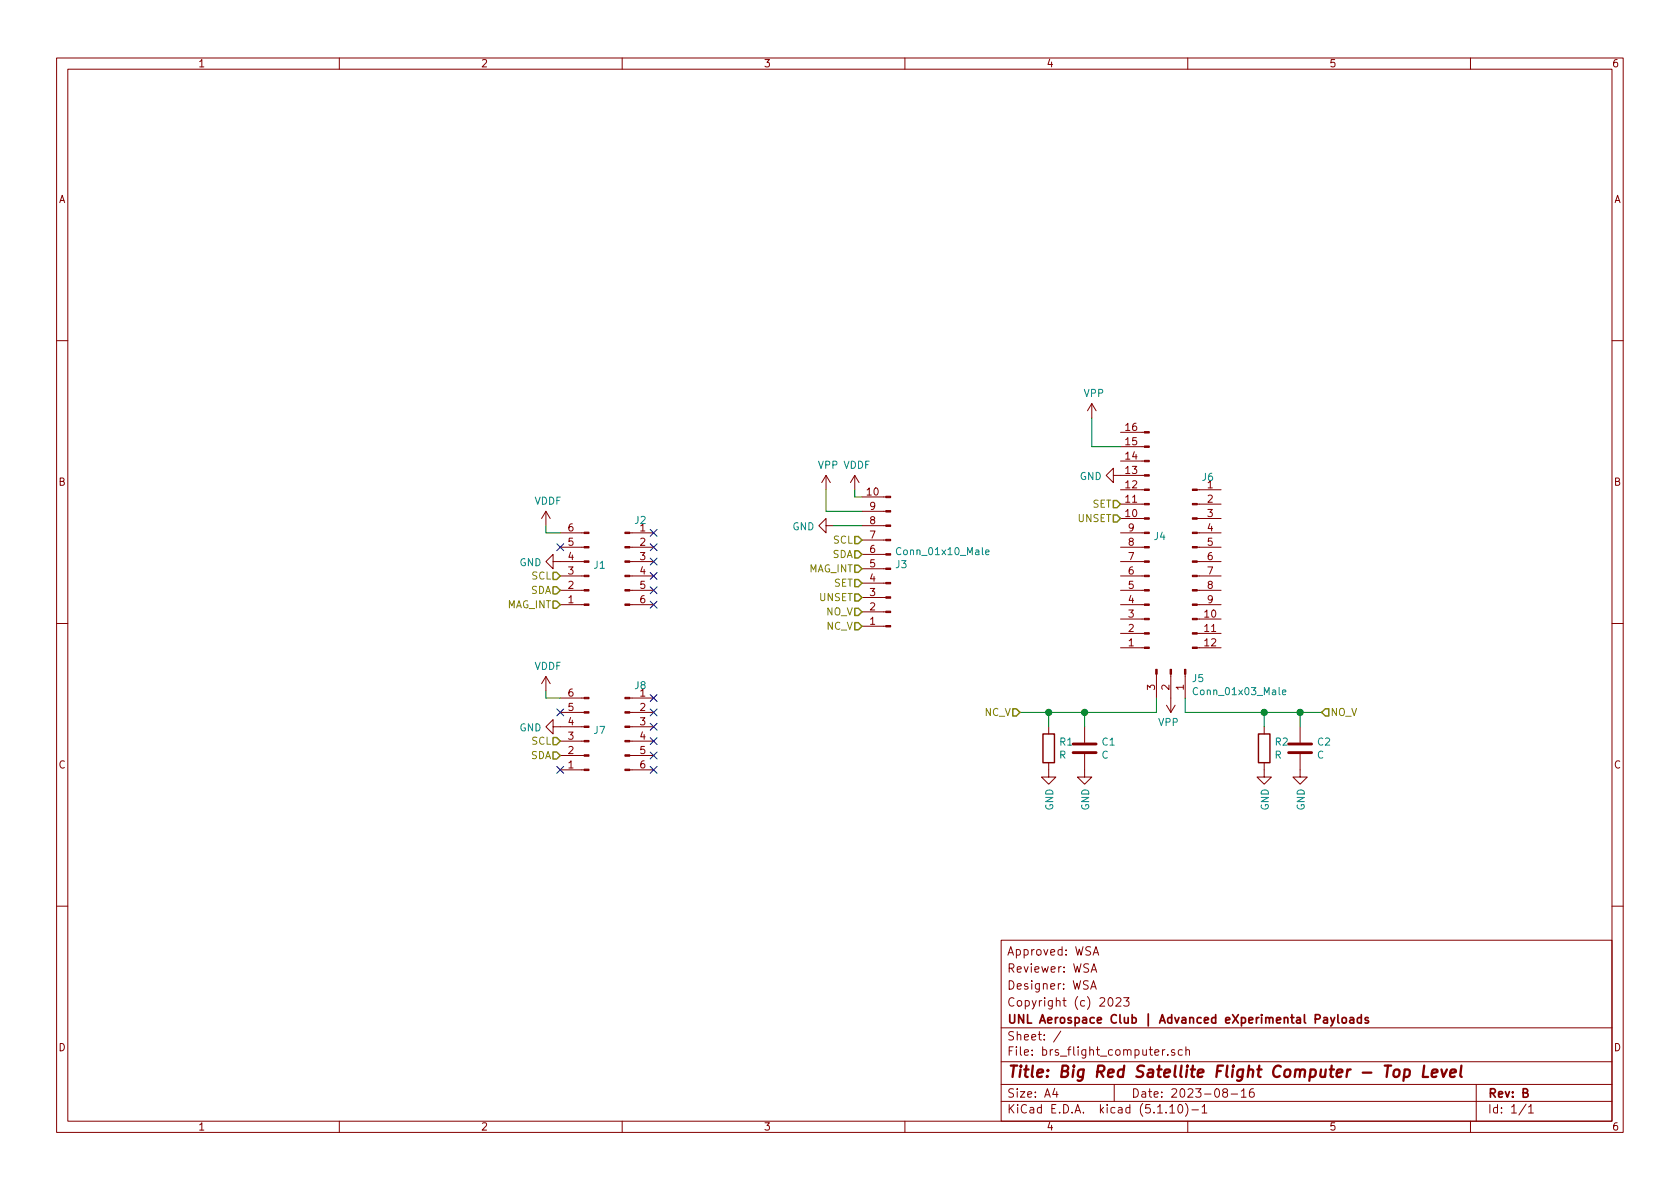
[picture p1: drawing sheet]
EESchema Schematic File Version 4
EELAYER 30 0
EELAYER END
$Descr A4 11693 8268
encoding utf-8
Sheet 1 1
Title "Big Red Satellite Flight Computer - Top Level"
Date "2023-08-16"
Rev "B"
Comp "UNL Aerospace Club | Advanced eXperimental Payloads"
Comment1 "Copyright (c) 2023"
Comment2 "Designer: WSA"
Comment3 "Reviewer: WSA"
Comment4 "Approved: WSA"
$EndDescr
Text HLabel 6000 3750 0    50   Input ~ 0
SCL
Text HLabel 6000 3850 0    50   Input ~ 0
SDA
Text HLabel 6000 3950 0    50   Input ~ 0
MAG_INT
Text HLabel 6000 4050 0    50   Input ~ 0
SET
Text HLabel 6000 4150 0    50   Input ~ 0
UNSET
Text HLabel 6000 4250 0    50   Input ~ 0
NO_V
Text HLabel 6000 4350 0    50   Input ~ 0
NC_V
$Comp
L Connector:Conn_01x10_Male J?
U 1 1
P 6200 3950
AR Path="/6685FD81/64DDA625" Ref="J?"  Part="1" 
AR Path="/64DDA625" Ref="J3"  Part="1" 
F 0 "J3" H 6172 3924 50  0000 R CNN
F 1 "Conn_01x10_Male" H 6172 3833 50  0000 R CNN
F 2 "Connector_Molex:Molex_PicoBlade_53047-1010_1x10_P1.25mm_Vertical" H 6200 3950 50  0001 C CNN
F 3 "~" H 6200 3950 50  0001 C CNN
	1    6200 3950
	-1   0    0    1   
$EndComp
$Comp
L power:GND #PWR?
U 1 1
P 5800 3650
AR Path="/6685FD81/64DDA62B" Ref="#PWR?"  Part="1" 
AR Path="/64DDA62B" Ref="#PWR0101"  Part="1" 
F 0 "#PWR0101" H 5800 3400 50  0001 C CNN
F 1 "GND" V 5805 3522 50  0000 R CNN
F 2 "" H 5800 3650 50  0001 C CNN
F 3 "" H 5800 3650 50  0001 C CNN
	1    5800 3650
	0    1    1    0   
$EndComp
Wire Wire Line
	5800 3650 6000 3650
$Comp
L power:VDDF #PWR?
U 1 1
P 5950 3400
AR Path="/64D821F3/64DDA632" Ref="#PWR?"  Part="1" 
AR Path="/6685FD81/64DDA632" Ref="#PWR?"  Part="1" 
AR Path="/64DDA632" Ref="#PWR0102"  Part="1" 
F 0 "#PWR0102" H 5950 3250 50  0001 C CNN
F 1 "VDDF" H 5965 3573 50  0000 C CNN
F 2 "" H 5950 3400 50  0001 C CNN
F 3 "" H 5950 3400 50  0001 C CNN
	1    5950 3400
	1    0    0    -1  
$EndComp
Wire Wire Line
	5950 3400 5950 3450
Wire Wire Line
	5950 3450 6000 3450
Wire Wire Line
	5750 3400 5750 3550
Wire Wire Line
	5750 3550 6000 3550
$Comp
L power:VPP #PWR?
U 1 1
P 5750 3400
AR Path="/64D821F3/64DDA63C" Ref="#PWR?"  Part="1" 
AR Path="/6685FD81/64DDA63C" Ref="#PWR?"  Part="1" 
AR Path="/64DDA63C" Ref="#PWR0103"  Part="1" 
F 0 "#PWR0103" H 5750 3250 50  0001 C CNN
F 1 "VPP" H 5765 3573 50  0000 C CNN
F 2 "" H 5750 3400 50  0001 C CNN
F 3 "" H 5750 3400 50  0001 C CNN
	1    5750 3400
	1    0    0    -1  
$EndComp
$Comp
L Connector:Conn_01x06_Male J1
U 1 1
P 4100 4000
F 0 "J1" H 4072 3928 50  0000 R CNN
F 1 "Conn_01x06_Male" H 4072 3973 50  0001 R CNN
F 2 "Connector_PinHeader_2.54mm:PinHeader_1x06_P2.54mm_Vertical" H 4100 4000 50  0001 C CNN
F 3 "~" H 4100 4000 50  0001 C CNN
	1    4100 4000
	-1   0    0    1   
$EndComp
$Comp
L Connector:Conn_01x06_Male J2
U 1 1
P 4350 3900
F 0 "J2" H 4458 4189 50  0000 C CNN
F 1 "Conn_01x06_Male" H 4458 4190 50  0001 C CNN
F 2 "Connector_PinHeader_2.54mm:PinHeader_1x06_P2.54mm_Vertical" H 4350 3900 50  0001 C CNN
F 3 "~" H 4350 3900 50  0001 C CNN
	1    4350 3900
	1    0    0    -1  
$EndComp
$Comp
L power:VDDF #PWR?
U 1 1
P 3800 3650
AR Path="/64D821F3/64DDF567" Ref="#PWR?"  Part="1" 
AR Path="/6685FD81/64DDF567" Ref="#PWR?"  Part="1" 
AR Path="/64DDF567" Ref="#PWR0104"  Part="1" 
F 0 "#PWR0104" H 3800 3500 50  0001 C CNN
F 1 "VDDF" H 3815 3823 50  0000 C CNN
F 2 "" H 3800 3650 50  0001 C CNN
F 3 "" H 3800 3650 50  0001 C CNN
	1    3800 3650
	1    0    0    -1  
$EndComp
$Comp
L power:GND #PWR?
U 1 1
P 3900 3900
AR Path="/6685FD81/64DDFB38" Ref="#PWR?"  Part="1" 
AR Path="/64DDFB38" Ref="#PWR0105"  Part="1" 
F 0 "#PWR0105" H 3900 3650 50  0001 C CNN
F 1 "GND" V 3905 3772 50  0000 R CNN
F 2 "" H 3900 3900 50  0001 C CNN
F 3 "" H 3900 3900 50  0001 C CNN
	1    3900 3900
	0    1    1    0   
$EndComp
Text HLabel 3900 4000 0    50   Input ~ 0
SCL
Text HLabel 3900 4100 0    50   Input ~ 0
SDA
Text HLabel 3900 4200 0    50   Input ~ 0
MAG_INT
Wire Wire Line
	3900 3700 3800 3700
Wire Wire Line
	3800 3700 3800 3650
NoConn ~ 3900 3800
NoConn ~ 4550 3700
NoConn ~ 4550 3800
NoConn ~ 4550 3900
NoConn ~ 4550 4000
NoConn ~ 4550 4100
NoConn ~ 4550 4200
$Comp
L Connector:Conn_01x12_Male J6
U 1 1
P 8300 3900
F 0 "J6" H 8408 4489 50  0000 C CNN
F 1 "Conn_01x12_Male" H 8408 4490 50  0001 C CNN
F 2 "Connector_PinHeader_2.54mm:PinHeader_1x12_P2.54mm_Vertical" H 8300 3900 50  0001 C CNN
F 3 "~" H 8300 3900 50  0001 C CNN
	1    8300 3900
	1    0    0    -1  
$EndComp
$Comp
L Connector:Conn_01x16_Male J4
U 1 1
P 8000 3800
F 0 "J4" H 7972 3728 50  0000 R CNN
F 1 "Conn_01x16_Male" H 7972 3773 50  0001 R CNN
F 2 "Connector_PinHeader_2.54mm:PinHeader_1x16_P2.54mm_Vertical" H 8000 3800 50  0001 C CNN
F 3 "~" H 8000 3800 50  0001 C CNN
	1    8000 3800
	-1   0    0    1   
$EndComp
$Comp
L power:GND #PWR?
U 1 1
P 7800 3300
AR Path="/6685FD81/64DE7A73" Ref="#PWR?"  Part="1" 
AR Path="/64DE7A73" Ref="#PWR0106"  Part="1" 
F 0 "#PWR0106" H 7800 3050 50  0001 C CNN
F 1 "GND" V 7805 3172 50  0000 R CNN
F 2 "" H 7800 3300 50  0001 C CNN
F 3 "" H 7800 3300 50  0001 C CNN
	1    7800 3300
	0    1    1    0   
$EndComp
$Comp
L power:VPP #PWR?
U 1 1
P 7600 2900
AR Path="/64D821F3/64DE81A7" Ref="#PWR?"  Part="1" 
AR Path="/6685FD81/64DE81A7" Ref="#PWR?"  Part="1" 
AR Path="/64DE81A7" Ref="#PWR0107"  Part="1" 
F 0 "#PWR0107" H 7600 2750 50  0001 C CNN
F 1 "VPP" H 7615 3073 50  0000 C CNN
F 2 "" H 7600 2900 50  0001 C CNN
F 3 "" H 7600 2900 50  0001 C CNN
	1    7600 2900
	1    0    0    -1  
$EndComp
Wire Wire Line
	7800 3100 7600 3100
Wire Wire Line
	7600 3100 7600 2900
Text HLabel 7800 3500 0    50   Input ~ 0
SET
Text HLabel 7800 3600 0    50   Input ~ 0
UNSET
$Comp
L Connector:Conn_01x03_Male J5
U 1 1
P 8150 4650
F 0 "J5" V 8212 4794 50  0000 L CNN
F 1 "Conn_01x03_Male" V 8303 4794 50  0000 L CNN
F 2 "TerminalBlock_Phoenix:TerminalBlock_Phoenix_MKDS-1,5-3_1x03_P5.00mm_Horizontal" H 8150 4650 50  0001 C CNN
F 3 "~" H 8150 4650 50  0001 C CNN
	1    8150 4650
	0    1    1    0   
$EndComp
Text HLabel 9200 4950 2    50   Input ~ 0
NO_V
Text HLabel 7100 4950 0    50   Input ~ 0
NC_V
$Comp
L power:VPP #PWR?
U 1 1
P 8150 4850
AR Path="/64D821F3/64DEAA88" Ref="#PWR?"  Part="1" 
AR Path="/6685FD81/64DEAA88" Ref="#PWR?"  Part="1" 
AR Path="/64DEAA88" Ref="#PWR0108"  Part="1" 
F 0 "#PWR0108" H 8150 4700 50  0001 C CNN
F 1 "VPP" H 8165 5023 50  0000 C CNN
F 2 "" H 8150 4850 50  0001 C CNN
F 3 "" H 8150 4850 50  0001 C CNN
	1    8150 4850
	-1   0    0    1   
$EndComp
$Comp
L Connector:Conn_01x06_Male J7
U 1 1
P 4100 5150
F 0 "J7" H 4072 5078 50  0000 R CNN
F 1 "Conn_01x06_Male" H 4072 5123 50  0001 R CNN
F 2 "Connector_PinHeader_2.54mm:PinHeader_1x06_P2.54mm_Vertical" H 4100 5150 50  0001 C CNN
F 3 "~" H 4100 5150 50  0001 C CNN
	1    4100 5150
	-1   0    0    1   
$EndComp
$Comp
L Connector:Conn_01x06_Male J8
U 1 1
P 4350 5050
F 0 "J8" H 4458 5339 50  0000 C CNN
F 1 "Conn_01x06_Male" H 4458 5340 50  0001 C CNN
F 2 "Connector_PinHeader_2.54mm:PinHeader_1x06_P2.54mm_Vertical" H 4350 5050 50  0001 C CNN
F 3 "~" H 4350 5050 50  0001 C CNN
	1    4350 5050
	1    0    0    -1  
$EndComp
$Comp
L power:VDDF #PWR?
U 1 1
P 3800 4800
AR Path="/64D821F3/64F1334D" Ref="#PWR?"  Part="1" 
AR Path="/6685FD81/64F1334D" Ref="#PWR?"  Part="1" 
AR Path="/64F1334D" Ref="#PWR0109"  Part="1" 
F 0 "#PWR0109" H 3800 4650 50  0001 C CNN
F 1 "VDDF" H 3815 4973 50  0000 C CNN
F 2 "" H 3800 4800 50  0001 C CNN
F 3 "" H 3800 4800 50  0001 C CNN
	1    3800 4800
	1    0    0    -1  
$EndComp
$Comp
L power:GND #PWR?
U 1 1
P 3900 5050
AR Path="/6685FD81/64F13353" Ref="#PWR?"  Part="1" 
AR Path="/64F13353" Ref="#PWR0110"  Part="1" 
F 0 "#PWR0110" H 3900 4800 50  0001 C CNN
F 1 "GND" V 3905 4922 50  0000 R CNN
F 2 "" H 3900 5050 50  0001 C CNN
F 3 "" H 3900 5050 50  0001 C CNN
	1    3900 5050
	0    1    1    0   
$EndComp
Text HLabel 3900 5150 0    50   Input ~ 0
SCL
Text HLabel 3900 5250 0    50   Input ~ 0
SDA
Wire Wire Line
	3900 4850 3800 4850
Wire Wire Line
	3800 4850 3800 4800
NoConn ~ 3900 4950
NoConn ~ 4550 4850
NoConn ~ 4550 4950
NoConn ~ 4550 5050
NoConn ~ 4550 5150
NoConn ~ 4550 5250
NoConn ~ 4550 5350
NoConn ~ 3900 5350
$Comp
L Device:C C1
U 1 1
P 7550 5200
F 0 "C1" H 7665 5246 50  0000 L CNN
F 1 "C" H 7665 5155 50  0000 L CNN
F 2 "Capacitor_SMD:C_0603_1608Metric" H 7588 5050 50  0001 C CNN
F 3 "~" H 7550 5200 50  0001 C CNN
	1    7550 5200
	1    0    0    -1  
$EndComp
$Comp
L Device:R R1
U 1 1
P 7300 5200
F 0 "R1" H 7370 5246 50  0000 L CNN
F 1 "R" H 7370 5155 50  0000 L CNN
F 2 "Resistor_SMD:R_0603_1608Metric" V 7230 5200 50  0001 C CNN
F 3 "~" H 7300 5200 50  0001 C CNN
	1    7300 5200
	1    0    0    -1  
$EndComp
$Comp
L power:GND #PWR?
U 1 1
P 7300 5350
AR Path="/6685FD81/64F4CFAD" Ref="#PWR?"  Part="1" 
AR Path="/64F4CFAD" Ref="#PWR0111"  Part="1" 
F 0 "#PWR0111" H 7300 5100 50  0001 C CNN
F 1 "GND" V 7305 5222 50  0000 R CNN
F 2 "" H 7300 5350 50  0001 C CNN
F 3 "" H 7300 5350 50  0001 C CNN
	1    7300 5350
	1    0    0    -1  
$EndComp
$Comp
L power:GND #PWR?
U 1 1
P 7550 5350
AR Path="/6685FD81/64F4DA93" Ref="#PWR?"  Part="1" 
AR Path="/64F4DA93" Ref="#PWR0112"  Part="1" 
F 0 "#PWR0112" H 7550 5100 50  0001 C CNN
F 1 "GND" V 7555 5222 50  0000 R CNN
F 2 "" H 7550 5350 50  0001 C CNN
F 3 "" H 7550 5350 50  0001 C CNN
	1    7550 5350
	1    0    0    -1  
$EndComp
Wire Wire Line
	8050 4850 8050 4950
Wire Wire Line
	8050 4950 7550 4950
Wire Wire Line
	7300 5050 7300 4950
Connection ~ 7300 4950
Wire Wire Line
	7300 4950 7100 4950
Wire Wire Line
	7550 5050 7550 4950
Connection ~ 7550 4950
Wire Wire Line
	7550 4950 7300 4950
$Comp
L Device:C C2
U 1 1
P 9050 5200
F 0 "C2" H 9165 5246 50  0000 L CNN
F 1 "C" H 9165 5155 50  0000 L CNN
F 2 "Capacitor_SMD:C_0603_1608Metric" H 9088 5050 50  0001 C CNN
F 3 "~" H 9050 5200 50  0001 C CNN
	1    9050 5200
	1    0    0    -1  
$EndComp
$Comp
L Device:R R2
U 1 1
P 8800 5200
F 0 "R2" H 8870 5246 50  0000 L CNN
F 1 "R" H 8870 5155 50  0000 L CNN
F 2 "Resistor_SMD:R_0603_1608Metric" V 8730 5200 50  0001 C CNN
F 3 "~" H 8800 5200 50  0001 C CNN
	1    8800 5200
	1    0    0    -1  
$EndComp
$Comp
L power:GND #PWR?
U 1 1
P 8800 5350
AR Path="/6685FD81/64F4F9B7" Ref="#PWR?"  Part="1" 
AR Path="/64F4F9B7" Ref="#PWR0113"  Part="1" 
F 0 "#PWR0113" H 8800 5100 50  0001 C CNN
F 1 "GND" V 8805 5222 50  0000 R CNN
F 2 "" H 8800 5350 50  0001 C CNN
F 3 "" H 8800 5350 50  0001 C CNN
	1    8800 5350
	1    0    0    -1  
$EndComp
$Comp
L power:GND #PWR?
U 1 1
P 9050 5350
AR Path="/6685FD81/64F4F9BD" Ref="#PWR?"  Part="1" 
AR Path="/64F4F9BD" Ref="#PWR0114"  Part="1" 
F 0 "#PWR0114" H 9050 5100 50  0001 C CNN
F 1 "GND" V 9055 5222 50  0000 R CNN
F 2 "" H 9050 5350 50  0001 C CNN
F 3 "" H 9050 5350 50  0001 C CNN
	1    9050 5350
	1    0    0    -1  
$EndComp
Wire Wire Line
	8800 5050 8800 4950
Wire Wire Line
	9050 5050 9050 4950
Wire Wire Line
	8250 4850 8250 4950
Connection ~ 8800 4950
Wire Wire Line
	8800 4950 9050 4950
Connection ~ 9050 4950
Wire Wire Line
	9050 4950 9200 4950
Wire Wire Line
	8250 4950 8800 4950
$EndSCHEMATC
